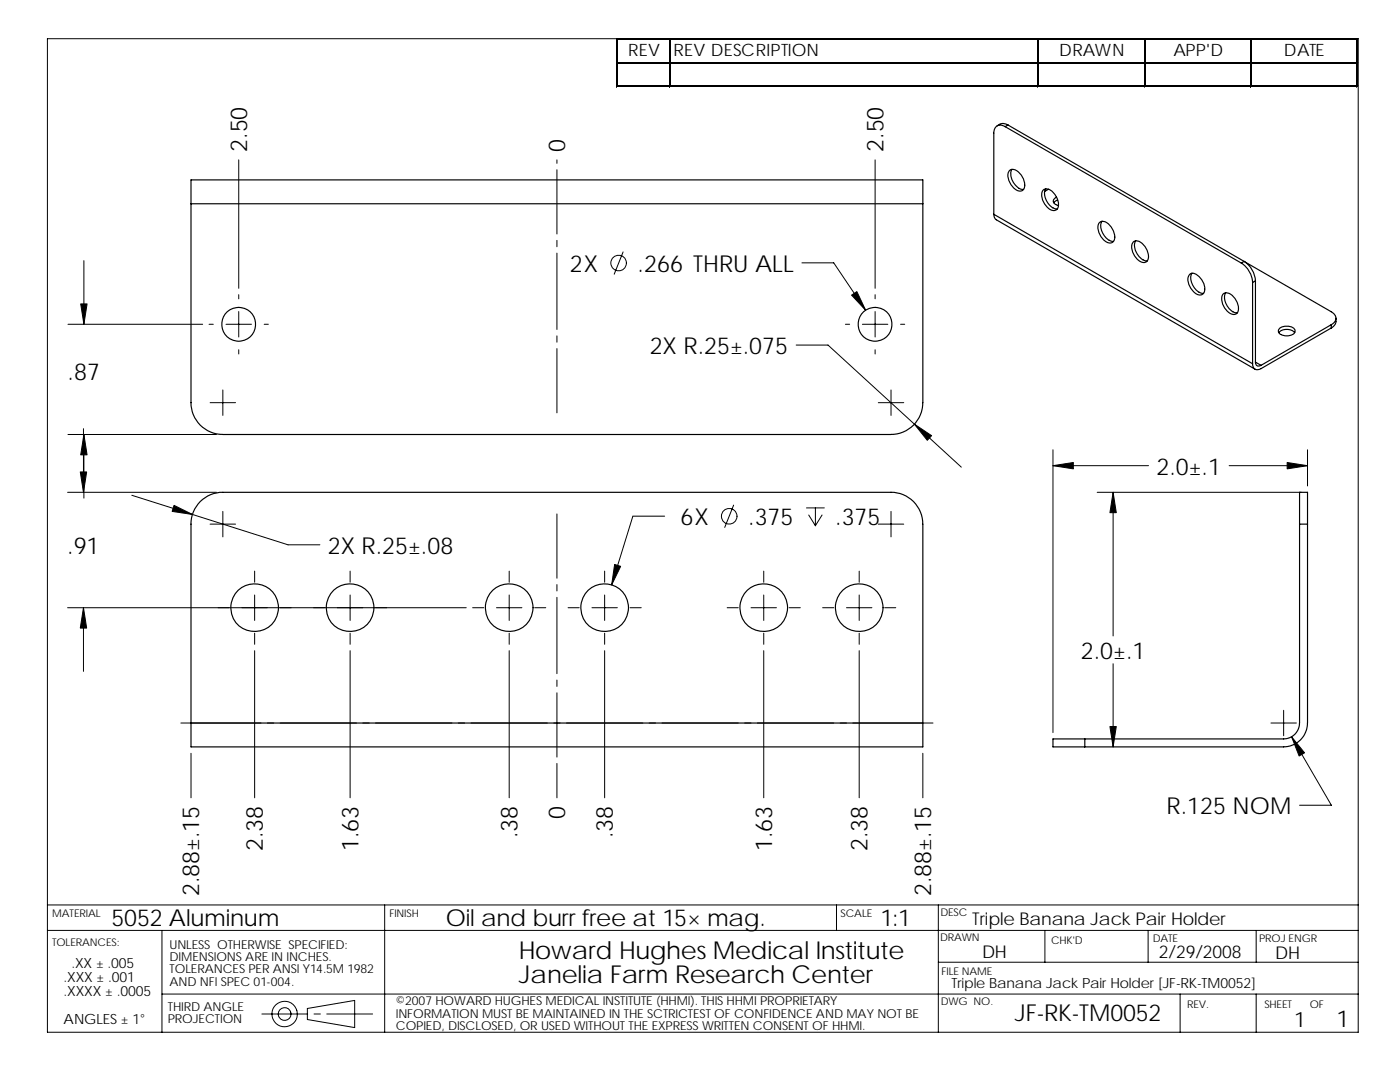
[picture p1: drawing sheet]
<svg xmlns="http://www.w3.org/2000/svg" width="279mm" height="216mm" viewBox="0 0 279 216" stroke-linecap="round" stroke-linejoin="round" font-family="sans-serif">
<g fill="none" stroke="#000" stroke-width=".2">
<path d="M9.5 7.7h261.6v198.3h-261.6zM123 7.7v9.7M123.3 7.7h147.7M123.3 12.4h147.7M123.3 17.1h147.7M133.6 7.9v9.5M207.1 7.9v9.5M228.3 7.9v9.5M249.6 7.9v9.5M270.8 7.9v9.5M47.6 31.9v25.6M111.1 31.9v.7"/>
<path d="M111.1 33.9v12.8M174.6 31.9v25.6M16.7 52v12.7M47.6 58.8v.8M111.1 48v1.2M111.1 50.5v15.2M124.4 50.3l-1.8 4.4M160 52.5h6.4l6.4 9.4M174.6 58.8v.8M13.6 64.7h26.8M41.7 64.7h.9M44.5 77.8v5.1"/>
<path d="M45.1 64.7h5.1M47.6 62.2v5M47.6 69.8v.8M52.7 64.7h.9M111.1 67v1.3M111.1 69.6v12.8M158.9 68.9h6.3l26.7 24.3M168.7 64.7h.9M172.1 64.7h5.1M174.6 62.2v5M174.6 69.8v.8M177.8 77.8v5.1"/>
<path d="M179.7 64.7h.9M13.5 98.2h29.7M13.6 86.7h29.6M16.7 85.5v12.7M16.7 86.7v12.7M26.3 98.8l31.2 9.9h6.3M41.9 80.3h5.1M175.3 80.3h5.1M210.1 89.7v56.5M210.1 92.9h19.1M219 98.2h40.7M222.1 98.2v28.7"/>
<path d="M245.3 92.9h15.6M260.9 89.7v7.3M41.9 104.6h5.1M44.5 102v5.1M50.8 114v2.2M50.8 118.7v5.1M69.9 114v2.2M69.9 118.7v5.1M101.6 114v2.2M101.6 118.7v5.1M111.1 102.6v12.8M111.1 116.6v1.3"/>
<path d="M111.1 119.2v15.2M120.7 114v2.2M120.7 118.7v5.1M132.7 103h-6.4l-4.2 13.7M146.4 100.8l-1.8 4.4M152.4 114v2.2M152.4 118.7v5.1M161 101.3h3.5M161.4 102.8l1.3 2.1M162.7 101.3v3.6M164.1 102.8l-1.4 2.1M171.5 114v2.2"/>
<path d="M171.5 118.7v5.1M175.3 104.6h5.1M177.8 102v5.1M13.5 121.3h79.5M16.7 121.3v12.7M50.8 126.3v2.3M50.8 129.8v29.4M69.9 126.3v2.3M69.9 129.8v29.4M94.3 121.3h2.2M99.1 121.3h5.1M101.6 126.3v2.3"/>
<path d="M101.6 129.8v29.4M106.7 121.3h2.2M111.1 135.7v1.3M111.1 138.2v12.9M113.4 121.3h2.2M118.1 121.3h5.1M120.7 126.3v2.3M120.7 129.8v29.4M125.8 121.3h2.2M145.1 121.3h2.2M149.9 121.3h5.1M152.4 126.3v2.3"/>
<path d="M152.4 129.8v29.4M157.5 121.3h2.2M164.2 121.3h2.2M168.9 121.3h5.1M171.5 126.3v2.3M171.5 129.8v29.4M176.6 121.3h2.2M222.1 132.4v16.6M36.1 144.3h16M38.1 150.3v8.9M53.4 144.3h1.2M55.9 144.3h15.2"/>
<path d="M72.4 144.3h1.3M75 144.3h15.2M91.5 144.3h1.2M94 144.3h15.2M110.5 144.3h1.3M111.1 152.3v6.9M113.1 144.3h15.2M129.6 144.3h1.2M132.1 144.3h15.2M148.6 144.3h1.3M151.2 144.3h15.2M167.7 144.3h1.2"/>
<path d="M170.2 144.3h16M184.2 150.3v8.9M253.6 144.3h5.1M256.2 141.7v5.1M257.8 147l7.9 13.7h-6.3M9.5 180.6h261.6M9.5 185.7h261.6M32.3 185.7v20.3M32.3 198.4h238.8M76.8 180.6v25.4M166.9 180.6v5.1M187.3 180.6v25.4"/>
<path d="M187.3 192h83.8M208.5 185.7v6.3M229.1 185.7v6.3M235.5 198.4v7.6M250.7 185.7v6.3M250.7 198.4v7.6M52.3 202.3h9.1M61.3 201.2l9.5-1.6v5.4l-9.5-1.6zM62.7 202.3h1.2M65.2 202.3h9.2"/>
<circle cx="123.5" cy="52.5" r="1.55"/>
<circle cx="145.5" cy="103" r="1.56"/>
<circle cx="56.8" cy="202.3" r="2.54"/>
<circle cx="56.8" cy="202.3" r="1.27"/>
</g>
<g fill="none" stroke="#000" stroke-width=".23">
<path d="M200.6 25.3a1.38 1.38 0 0 0-1.6-.2 1.38 1.38 0 0 0-.7 1.5v16.2M200.6 25.3l47.1 27.2M201.1 24.9a1.73 1.73 0 0 0-2.1 .2M201.1 24.9l-.5 .4M201.1 24.9l47.2 27.3M201.5 34a1.63 1.63 0 0 1 2.2 .8 2.76 2.76 0 0 1 .5 3.1 1.7 1.7 0 0 1-2.4-1 2.53 2.53 0 0 1-.3-2.9zM202 33.8a3.1 3.1 0 0 0 2.3 4M208.2 37.9a1.62 1.62 0 0 1 2.2 .8 2.7 2.7 0 0 1 .6 3.1 1.7 1.7 0 0 1-2.4-1 2.56 2.56 0 0 1-.4-2.9zM208.7 37.7a3.1 3.1 0 0 0 2.3 4M209.3 37.8l-.8 .4M210.9 39.3a.77 .77 0 0 0-.6 1.2l.9 .5M211.1 39.9l-.8 .5"/>
<path d="M38.1 40.7v39.6a6.4 6.4 0 0 0 6.4 6.4h133.3a6.4 6.4 0 0 0 6.4-6.4v-39.6M38.1 40.7v-4.8h146.1v4.8M38.1 40.7h146.1M198.3 42.8a1.29 1.29 0 0 0 .5 1.1l51.7 29.8M198.3 42.8l51.7 29.8M219.4 44.4a1.61 1.61 0 0 1 2.3 .8 2.72 2.72 0 0 1 .5 3 1.7 1.7 0 0 1-2.4-.9 2.56 2.56 0 0 1-.4-2.9zM219.9 44.2a3.1 3.1 0 0 0 1.5 3.7l.8 .3M226.2 48.3a1.62 1.62 0 0 1 2.2 .8 2.75 2.75 0 0 1 .5 3 1.7 1.7 0 0 1-2.4-.9 2.55 2.55 0 0 1-.3-2.9zM226.7 48a3.1 3.1 0 0 0 2.3 4.1M237.3 54.9a1.25 1.25 0 0 1 2 .3 2.79 2.79 0 0 1 .8 3.4 1.37 1.37 0 0 1-2-.5 2.94 2.94 0 0 1-.8-3.2zM237.9 54.5a3.1 3.1 0 0 0 2.3 4M244.1 58.6a1.65 1.65 0 0 1 2.3 .8 2.74 2.74 0 0 1 .5 3.1 1.72 1.72 0 0 1-2.4-.9 2.63 2.63 0 0 1-.4-3z"/>
<path d="M244.6 58.4a3.1 3.1 0 0 0 2.3 4M247.7 52.5a4.9 4.9 0 0 1 2.3 3.9M248.3 52.2a5 5 0 0 1 2.2 3.8M248.3 52.2l-.6 .3M248.4 52.2l17.3 10a1.36 1.36 0 0 1 .9 1.3 1.36 1.36 0 0 1-.9 1.3M250 56.4v16.2M250.5 56l-.5 .4M250.5 56v16.2M250.5 72.2l.3 .7 .5 .1 .4-.1M250.5 72.3l1.2 .6M255.2 66.4a2.24 2.24 0 0 1 3.2 0M255.3 65.6a2.21 2.21 0 0 1 3.2 .3 1.45 1.45 0 0 1-2 1.1 1.29 1.29 0 0 1-1.4-1.1z"/>
<path d="M265.7 65.4l-14 8.2a1.03 1.03 0 0 1-1.2 .1 1.03 1.03 0 0 1-.5-1.1M265.7 64.8l-14 8.1M265.7 64.8v.6M266.6 63.5a1.71 1.71 0 0 1-.9 1.9M259.4 104.6v39.7l-.4 1.3a3.1 3.1 0 0 1-2.5 1.8h-40M259.4 104.6v-6.4h1.5v6.4M259.4 104.6h1.5M260.9 104.6v39.7a4.8 4.8 0 0 1-4.7 4.7h-39.7M38.1 144.3v-39.7a6.4 6.4 0 0 1 6.4-6.4h133.3a6.4 6.4 0 0 1 6.4 6.4v39.7M38.1 144.3v4.7h146.1v-4.7M38.1 144.3h146.1M216.5 147.4h-6.4v1.6h6.4"/>
<path d="M216.5 147.4v1.6"/>
<circle cx="47.6" cy="64.7" r="3.4"/>
<circle cx="174.6" cy="64.7" r="3.4"/>
<circle cx="50.8" cy="121.3" r="4.8"/>
<circle cx="69.9" cy="121.3" r="4.8"/>
<circle cx="101.6" cy="121.3" r="4.8"/>
<circle cx="120.7" cy="121.3" r="4.8"/>
<circle cx="152.4" cy="121.3" r="4.8"/>
<circle cx="171.5" cy="121.3" r="4.8"/>
</g>
<g fill="#000" stroke="#000" stroke-width=".2">
<path d="M16.1 60.6h1.3l-.7 4.1z" fill-rule="evenodd"/>
<path d="M169.9 58.9l1.1-.7 1.8 3.7z" fill-rule="evenodd"/>
<path d="M16 94.2h1.3l-.6 4z" fill-rule="evenodd"/>
<path d="M16.7 86.7l.7 4.1h-1.3z" fill-rule="evenodd"/>
<path d="M182.5 84.6l3.4 2.3-.8 1z" fill-rule="evenodd"/>
<path d="M210.1 92.9l4.1-.6v1.3z" fill-rule="evenodd"/>
<path d="M222.1 98.2l.7 4.1h-1.3z" fill-rule="evenodd"/>
<path d="M256.9 92.3l4 .6-4 .7z" fill-rule="evenodd"/>
<path d="M34.7 100.8l3.7 1.9-4-.7z" fill-rule="evenodd"/>
<path d="M122.7 112.6l1.2 .4-1.8 3.7z" fill-rule="evenodd"/>
<path d="M16.7 121.3l.6 4h-1.3z" fill-rule="evenodd"/>
<path d="M221.5 145h1.3l-.7 4z" fill-rule="evenodd"/>
<path d="M257.8 147l2.5 3.2-1 .7z" fill-rule="evenodd"/>
</g>
<path d="M123.3 7.8h147.7M123.3 12.5h147.7M207.2 7.9v9.5M270.9 7.9v9.5" fill="none" stroke="#000" stroke-width=".25"/>
<path d="M123.1 7.7v9.7M123.3 17.2h147.7M133.7 7.9v9.5M228.5 7.9v9.5M249.7 7.9v9.5" fill="none" stroke="#000" stroke-width=".28"/>
<g font-size="4.9">
<text x="103.6" y="191.3">Howard Hughes Medical Institute</text>
<text x="103.6" y="196.2">Janelia Farm Research Center</text>
</g>
<g font-size="4.7">
<text x="49.3" y="30.3" transform="rotate(-90 49.3 30.3)">2.50</text>
<text x="112.8" y="30.3" transform="rotate(-90 112.8 30.3)">0</text>
<text x="176.3" y="30.3" transform="rotate(-90 176.3 30.3)">2.50</text>
<text x="113.7" y="54.3">2X</text>
<text x="127.3" y="54.3">.266 THRU ALL</text>
<text x="129.7" y="70.6">2X R.25±.075</text>
<text x="13.5" y="75.8">.87</text>
<text x="230.8" y="94.7">2.0±.1</text>
<text x="135.8" y="104.8">6X</text>
<text x="149.3" y="104.8">.375</text>
<text x="166.7" y="104.8">.375</text>
<text x="13.4" y="110.5">.91</text>
<text x="65.4" y="110.5">2X R.25±.08</text>
<text x="215.7" y="131.4">2.0±.1</text>
<text x="103.3" y="167.2" transform="rotate(-90 103.3 167.2)">.38</text>
<text x="112.8" y="163.4" transform="rotate(-90 112.8 163.4)">0</text>
<text x="122.3" y="167.2" transform="rotate(-90 122.3 167.2)">.38</text>
<text x="232.8" y="162.4">R.125 NOM</text>
<text x="52.5" y="169.8" transform="rotate(-90 52.5 169.8)">2.38</text>
<text x="71.5" y="169.8" transform="rotate(-90 71.5 169.8)">1.63</text>
<text x="154.1" y="169.8" transform="rotate(-90 154.1 169.8)">1.63</text>
<text x="173.1" y="169.8" transform="rotate(-90 173.1 169.8)">2.38</text>
<text x="39.8" y="178.8" transform="rotate(-90 39.8 178.8)">2.88±.15</text>
<text x="185.8" y="178.8" transform="rotate(-90 185.8 178.8)">2.88±.15</text>
<text x="22.3" y="184.9">5052 Aluminum</text>
<text x="89" y="184.8">Oil and burr free at 15× mag.</text>
<text x="175.7" y="184.8">1:1</text>
<text x="202.5" y="203.8">JF-RK-TM0052</text>
<text x="266.7" y="205">1</text>
</g>
<text font-size="4.2" x="258.3" y="204.9">1</text>
<g font-size="3.5">
<text x="194" y="184.6">Triple Banana Jack Pair Holder</text>
<text x="196" y="191.2">DH</text>
<text x="231.3" y="191.2">2/29/2008</text>
<text x="254.5" y="191.3">DH</text>
</g>
<g font-size="3.4">
<text x="125.4" y="11.2">REV</text>
<text x="134.4" y="11.2">REV DESCRIPTION</text>
<text x="211.4" y="11.2">DRAWN</text>
<text x="234.2" y="11.2">APP'D</text>
<text x="256.2" y="11.2">DATE</text>
</g>
<g font-size="2.8">
<text x="12.7" y="195.9">.XXX ± .001</text>
<text x="14.3" y="193.1">.XX ± .005</text>
<text x="189.9" y="197.2">Triple Banana Jack Pair Holder [JF-RK-TM0052]</text>
<text x="12.7" y="198.7">.XXXX ± .0005</text>
<text x="12.7" y="204.4">ANGLES ± 1°</text>
</g>
<g font-size="2.5">
<text x="33.8" y="189.3">UNLESS OTHERWISE SPECIFIED:</text>
<text x="33.8" y="191.8">DIMENSIONS ARE IN INCHES.</text>
<text x="33.8" y="196.7">AND NFI SPEC 01-004.</text>
<text x="33.8" y="194.2">TOLERANCES PER ANSI Y14.5M 1982</text>
<text x="33.5" y="201.7">THIRD ANGLE</text>
<text x="79" y="200.6">©2007 HOWARD HUGHES MEDICAL INSTITUTE (HHMI). THIS HHMI PROPRIETARY</text>
<text x="79" y="203">INFORMATION MUST BE MAINTAINED IN THE SCTRICTEST OF CONFIDENCE AND MAY NOT BE</text>
<text x="33.5" y="204.2">PROJECTION</text>
<text x="79" y="205.5">COPIED, DISCLOSED, OR USED WITHOUT THE EXPRESS WRITTEN CONSENT OF HHMI.</text>
</g>
<g font-size="2.1">
<text x="10.4" y="182.9">MATERIAL</text>
<text x="77.7" y="183">FINISH</text>
<text x="167.8" y="182.9">SCALE</text>
<text x="187.7" y="182.8">DESC</text>
<text x="10.4" y="188.8">TOLERANCES:</text>
<text x="187.6" y="187.8">DRAWN</text>
<text x="209.8" y="188.3">CHK'D</text>
<text x="230" y="187.9">DATE</text>
<text x="251.3" y="187.9">PROJ ENGR</text>
<text x="187.9" y="194.5">FILE NAME</text>
<text x="187.7" y="200.6">DWG NO.</text>
<text x="236.9" y="201.2">REV.</text>
<text x="252.3" y="201.1">SHEET</text>
<text x="261.4" y="201.1">OF</text>
</g>
</svg>
